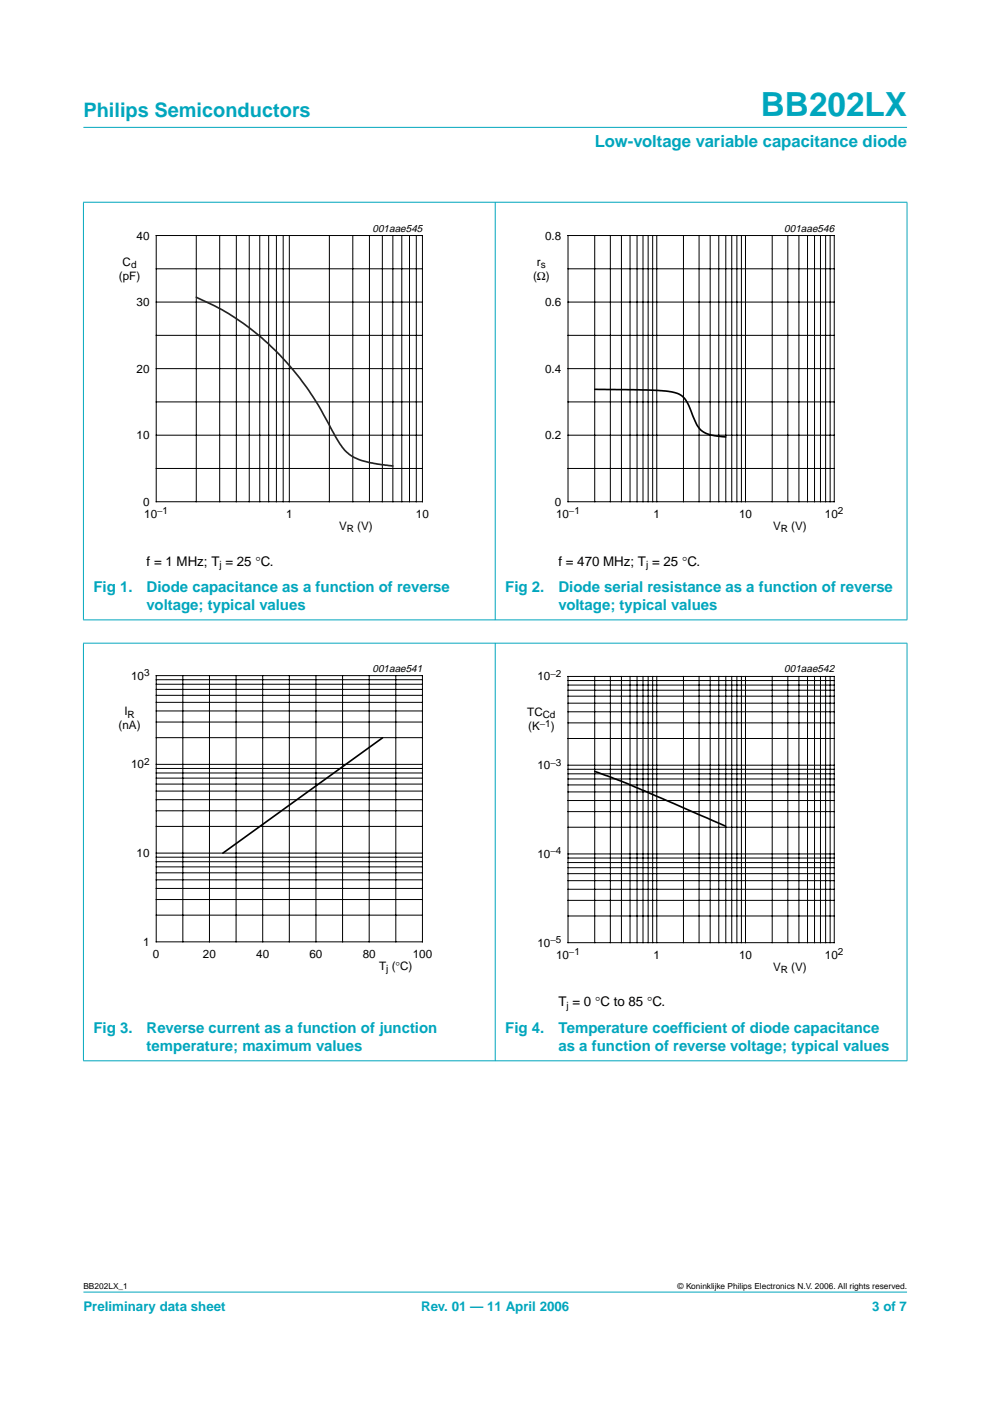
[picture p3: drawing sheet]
<svg xmlns="http://www.w3.org/2000/svg" width="210mm" height="297mm" viewBox="0 0 210 297" stroke-linecap="round" stroke-linejoin="round" font-family="sans-serif">
<g fill="#00a6bd" stroke="#00a6bd" stroke-width=".21">
<path d="M17.7 273.9h174.6z"/>
<path d="M17.7 27h174.6z"/>
<path d="M17.7 42.9v88.5z"/>
<path d="M105 42.8v88.7z"/>
<path d="M192.3 42.9v88.5z"/>
<path d="M17.6 42.9h174.8z"/>
<path d="M17.6 131.4h174.8z"/>
<path d="M17.7 136.4v88.5z"/>
<path d="M105 136.3v88.7z"/>
<path d="M192.3 136.4v88.5z"/>
<path d="M17.6 136.4h174.8z"/>
<path d="M17.6 224.9h174.8z"/>
</g>
<path d="M20.4 47.1h81.9v66.3h-81.9zM107.7 47.1h81.9v66.3h-81.9zM20.4 140.4h81.9v66.3h-81.9zM107.7 140.6h81.9v66.3h-81.9z" fill="none" stroke="#fff" stroke-width=".21"/>
<g fill="none" stroke="#000" stroke-width=".21">
<path d="M33.1 49.9h56.5v56.5h-56.5zM33.1 57h56.5M41.6 49.9v56.5M46.6 49.9v56.5M50.1 49.9v56.5M52.8 49.9v56.5M55.1 49.9v56.5M57 49.9v56.5M58.6 49.9v56.5M60 49.9v56.5M61.3 49.9v56.5M69.8 49.9v56.5"/>
<path d="M74.8 49.9v56.5M78.3 49.9v56.5M81.1 49.9v56.5M83.3 49.9v56.5M85.2 49.9v56.5M86.8 49.9v56.5M88.3 49.9v56.5M120.4 49.9h56.5v56.5h-56.5zM120.4 57h56.5M126.1 49.9v56.5M129.4 49.9v56.5M131.8 49.9v56.5"/>
<path d="M133.6 49.9v56.5M135.1 49.9v56.5M136.3 49.9v56.5M137.4 49.9v56.5M138.4 49.9v56.5M139.2 49.9v56.5M144.9 49.9v56.5M148.2 49.9v56.5M150.6 49.9v56.5M152.4 49.9v56.5M153.9 49.9v56.5M155.1 49.9v56.5"/>
<path d="M156.2 49.9v56.5M157.2 49.9v56.5M158.1 49.9v56.5M163.7 49.9v56.5M167 49.9v56.5M169.4 49.9v56.5M171.2 49.9v56.5M172.7 49.9v56.5M174 49.9v56.5M175.1 49.9v56.5M176 49.9v56.5M33.1 78.2h56.5"/>
<path d="M33.1 71.1h56.5M33.1 64h56.5M120.4 78.2h56.5M120.4 71.1h56.5M120.4 64h56.5M33.1 99.3h56.5M33.1 92.3h56.5M33.1 85.2h56.5M120.4 99.3h56.5M120.4 92.3h56.5M120.4 85.2h56.5M33.1 143.2h56.5v56.5h-56.5z"/>
<path d="M33.1 156.4h56.5M33.1 153.1h56.5M33.1 150.7h56.5M33.1 148.9h56.5M33.1 147.4h56.5M33.1 146.2h56.5M33.1 145.1h56.5M33.1 144.1h56.5M38.8 143.2v56.5M44.4 143.2v56.5M50.1 143.2v56.5M55.7 143.2v56.5"/>
<path d="M61.3 143.2v56.5M67 143.2v56.5M72.6 143.2v56.5M78.3 143.2v56.5M83.9 143.2v56.5M120.4 143.4h56.5v56.5h-56.5zM120.4 156.6h56.5M120.4 153.3h56.5M120.4 150.9h56.5M120.4 149.1h56.5M120.4 147.6h56.5M120.4 146.3h56.5"/>
<path d="M120.4 145.2h56.5M120.4 144.3h56.5M126.1 143.4v56.5M129.4 143.4v56.5M131.8 143.4v56.5M133.6 143.4v56.5M135.1 143.4v56.5M136.3 143.4v56.5M137.4 143.4v56.5M138.4 143.4v56.5M139.2 143.4v56.5M144.9 143.4v56.5"/>
<path d="M148.2 143.4v56.5M150.6 143.4v56.5M152.4 143.4v56.5M153.9 143.4v56.5M155.1 143.4v56.5M156.2 143.4v56.5M157.2 143.4v56.5M158.1 143.4v56.5M163.7 143.4v56.5M167 143.4v56.5M169.4 143.4v56.5M171.2 143.4v56.5"/>
<path d="M172.7 143.4v56.5M174 143.4v56.5M175.1 143.4v56.5M176 143.4v56.5M33.1 175.2h56.5M33.1 171.9h56.5M33.1 169.6h56.5M33.1 167.7h56.5M33.1 166.2h56.5M33.1 165h56.5M33.1 163.9h56.5M33.1 162.9h56.5"/>
<path d="M33.1 162.1h56.5M120.4 175.4h56.5M120.4 172.1h56.5M120.4 169.7h56.5M120.4 167.9h56.5M120.4 166.4h56.5M120.4 165.2h56.5M120.4 164.1h56.5M120.4 163.1h56.5M120.4 162.2h56.5M33.1 194h56.5M33.1 190.7h56.5"/>
<path d="M33.1 188.4h56.5M33.1 186.5h56.5M33.1 185.1h56.5M33.1 183.8h56.5M33.1 182.7h56.5M33.1 181.7h56.5M33.1 180.9h56.5M120.4 194.2h56.5M120.4 190.9h56.5M120.4 188.5h56.5M120.4 186.7h56.5M120.4 185.2h56.5"/>
<path d="M120.4 184h56.5M120.4 182.9h56.5M120.4 181.9h56.5M120.4 181.1h56.5"/>
</g>
<path d="M41.6 63a56.3 56.3 0 0 1 28.2 27.2l2.3 3.9a7.9 7.9 0 0 0 4.6 3.6l3.2 .7 3.4 .4" fill="none" stroke="#231f20" stroke-width=".35"/>
<path d="M126.1 82.5l11.3 .2a17.7 17.7 0 0 1 6.9 1 7.7 7.7 0 0 1 2.6 4.4 5.7 5.7 0 0 0 2.6 3.7l1.3 .4 3.1 .4M81.1 156.4l-33.9 24.5M126.1 163.6l6.8 2.5 21 9.1" fill="none" stroke="#000" stroke-width=".35"/>
<text font-size="7.1" fill="#00a6bd" x="161.3" y="24.7">BB202LX</text>
<text font-size="4.2" fill="#00a6bd" x="17.7" y="24.9">Philips Semiconductors</text>
<text font-size="3.5" fill="#00a6bd" x="126.1" y="31.1">Low-voltage variable capacitance diode</text>
<g font-size="3.2" fill="#00a6bd">
<text x="19.8" y="125.4">Fig 1.</text>
<text x="31.1" y="125.4">Diode capacitance as a function of reverse</text>
<text x="107.1" y="125.4">Fig 2.</text>
<text x="118.4" y="125.4">Diode serial resistance as a function of reverse</text>
<text x="31.1" y="129.3">voltage; typical values</text>
<text x="118.4" y="129.3">voltage; typical values</text>
<text x="19.8" y="218.9">Fig 3.</text>
<text x="31.1" y="218.9">Reverse current as a function of junction</text>
<text x="107.1" y="218.9">Fig 4.</text>
<text x="118.4" y="218.9">Temperature coeff</text>
<text x="144.9" y="218.9">icient of diode capacitance</text>
<text x="31.1" y="222.8">temperature; maximum values</text>
<text x="118.4" y="222.8">as a function of reverse voltage; typical values</text>
</g>
<g font-size="2.8">
<text x="31.1" y="119.9">f = 1 MHz; T = 25 °C.</text>
<text x="118.4" y="119.9">f = 470 MHz; T = 25 °C.</text>
<text x="118.4" y="213.4">T = 0 °C to 85 °C.</text>
</g>
<g font-size="2.8" fill="#00a6bd">
<text x="17.7" y="278">Preliminary data sheet</text>
<text x="89.3" y="278">Rev. 01 — 11 April 2006</text>
<text x="184.9" y="278">3 of 7</text>
</g>
<g font-size="2.5">
<text x="29" y="50.8">40</text>
<text x="115.6" y="50.8">0.8</text>
<text x="25.2" y="59.3">(pF)</text>
<text x="26" y="56.3">C</text>
<text x="113" y="59.3">(Ω)</text>
<text x="113.8" y="56.3">r</text>
<text x="29" y="64.9">30</text>
<text x="115.6" y="64.9">0.6</text>
<text x="29" y="79">20</text>
<text x="115.6" y="79">0.4</text>
<text x="29" y="93.1">10</text>
<text x="115.6" y="93.1">0.2</text>
<text x="30.3" y="107.2">0</text>
<text x="117.7" y="107.2">0</text>
<text x="30.6" y="109.8">10</text>
<text x="60.7" y="109.8">1</text>
<text x="71.9" y="112.3">V</text>
<text x="75.7" y="112.3">(V)</text>
<text x="88.2" y="109.8">10</text>
<text x="117.9" y="109.8">10</text>
<text x="138.6" y="109.8">1</text>
<text x="156.7" y="109.8">10</text>
<text x="163.9" y="112.3">V</text>
<text x="167.8" y="112.3">(V)</text>
<text x="174.9" y="109.8">10</text>
<text x="27.8" y="144.1">10</text>
<text x="113.9" y="144.3">10</text>
<text x="25.1" y="154.6">(nA)</text>
<text x="26.4" y="151.6">I</text>
<text x="111.8" y="151.8">TC</text>
<text x="112" y="154.8">(K</text>
<text x="116.8" y="154.8">)</text>
<text x="27.8" y="162.9">10</text>
<text x="113.9" y="163.1">10</text>
<text x="29" y="181.7">10</text>
<text x="113.9" y="181.9">10</text>
<text x="30.3" y="200.5">1</text>
<text x="32.4" y="203.1">0</text>
<text x="43" y="203.1">20</text>
<text x="54.3" y="203.1">40</text>
<text x="65.6" y="203.1">60</text>
<text x="76.9" y="203.1">80</text>
<text x="87.5" y="203.1">100</text>
<text x="113.9" y="200.7">10</text>
<text x="117.9" y="203.3">10</text>
<text x="138.6" y="203.3">1</text>
<text x="156.7" y="203.3">10</text>
<text x="174.9" y="203.3">10</text>
<text x="80.4" y="205.6">T (°C)</text>
<text x="163.9" y="205.8">V</text>
<text x="167.8" y="205.8">(V)</text>
</g>
<g font-size="2.2">
<text x="79" y="49.1">001aae545</text>
<text x="166.3" y="49.1">001aae546</text>
<text x="79" y="142.4">001aae541</text>
<text x="166.3" y="142.6">001aae542</text>
</g>
<g font-size="2.1">
<text x="27.8" y="56.8">d</text>
<text x="114.7" y="56.8">s</text>
<text x="33.3" y="109">−1</text>
<text x="73.5" y="112.8">R</text>
<text x="120.6" y="109">−1</text>
<text x="165.5" y="112.8">R</text>
<text x="177.7" y="109">2</text>
<text x="46.5" y="120.4">j</text>
<text x="137" y="120.4">j</text>
<text x="30.5" y="143.4">3</text>
<text x="116.7" y="143.5">−2</text>
<text x="27.1" y="152.1">R</text>
<text x="114.4" y="154.1">−1</text>
<text x="115.1" y="152.3">Cd</text>
<text x="30.5" y="162.2">2</text>
<text x="116.7" y="162.3">−3</text>
<text x="116.7" y="181.2">−4</text>
<text x="116.7" y="200">−5</text>
<text x="120.6" y="202.5">−1</text>
<text x="177.7" y="202.5">2</text>
<text x="81.9" y="206.1">j</text>
<text x="165.5" y="206.3">R</text>
<text x="120.1" y="213.9">j</text>
</g>
<g font-size="1.8">
<text x="17.7" y="273.4">BB202LX_1</text>
<text x="143.7" y="273.4">© Koninklijke Philips Electronics N.V. 2006. All rights reserved.</text>
</g>
</svg>
